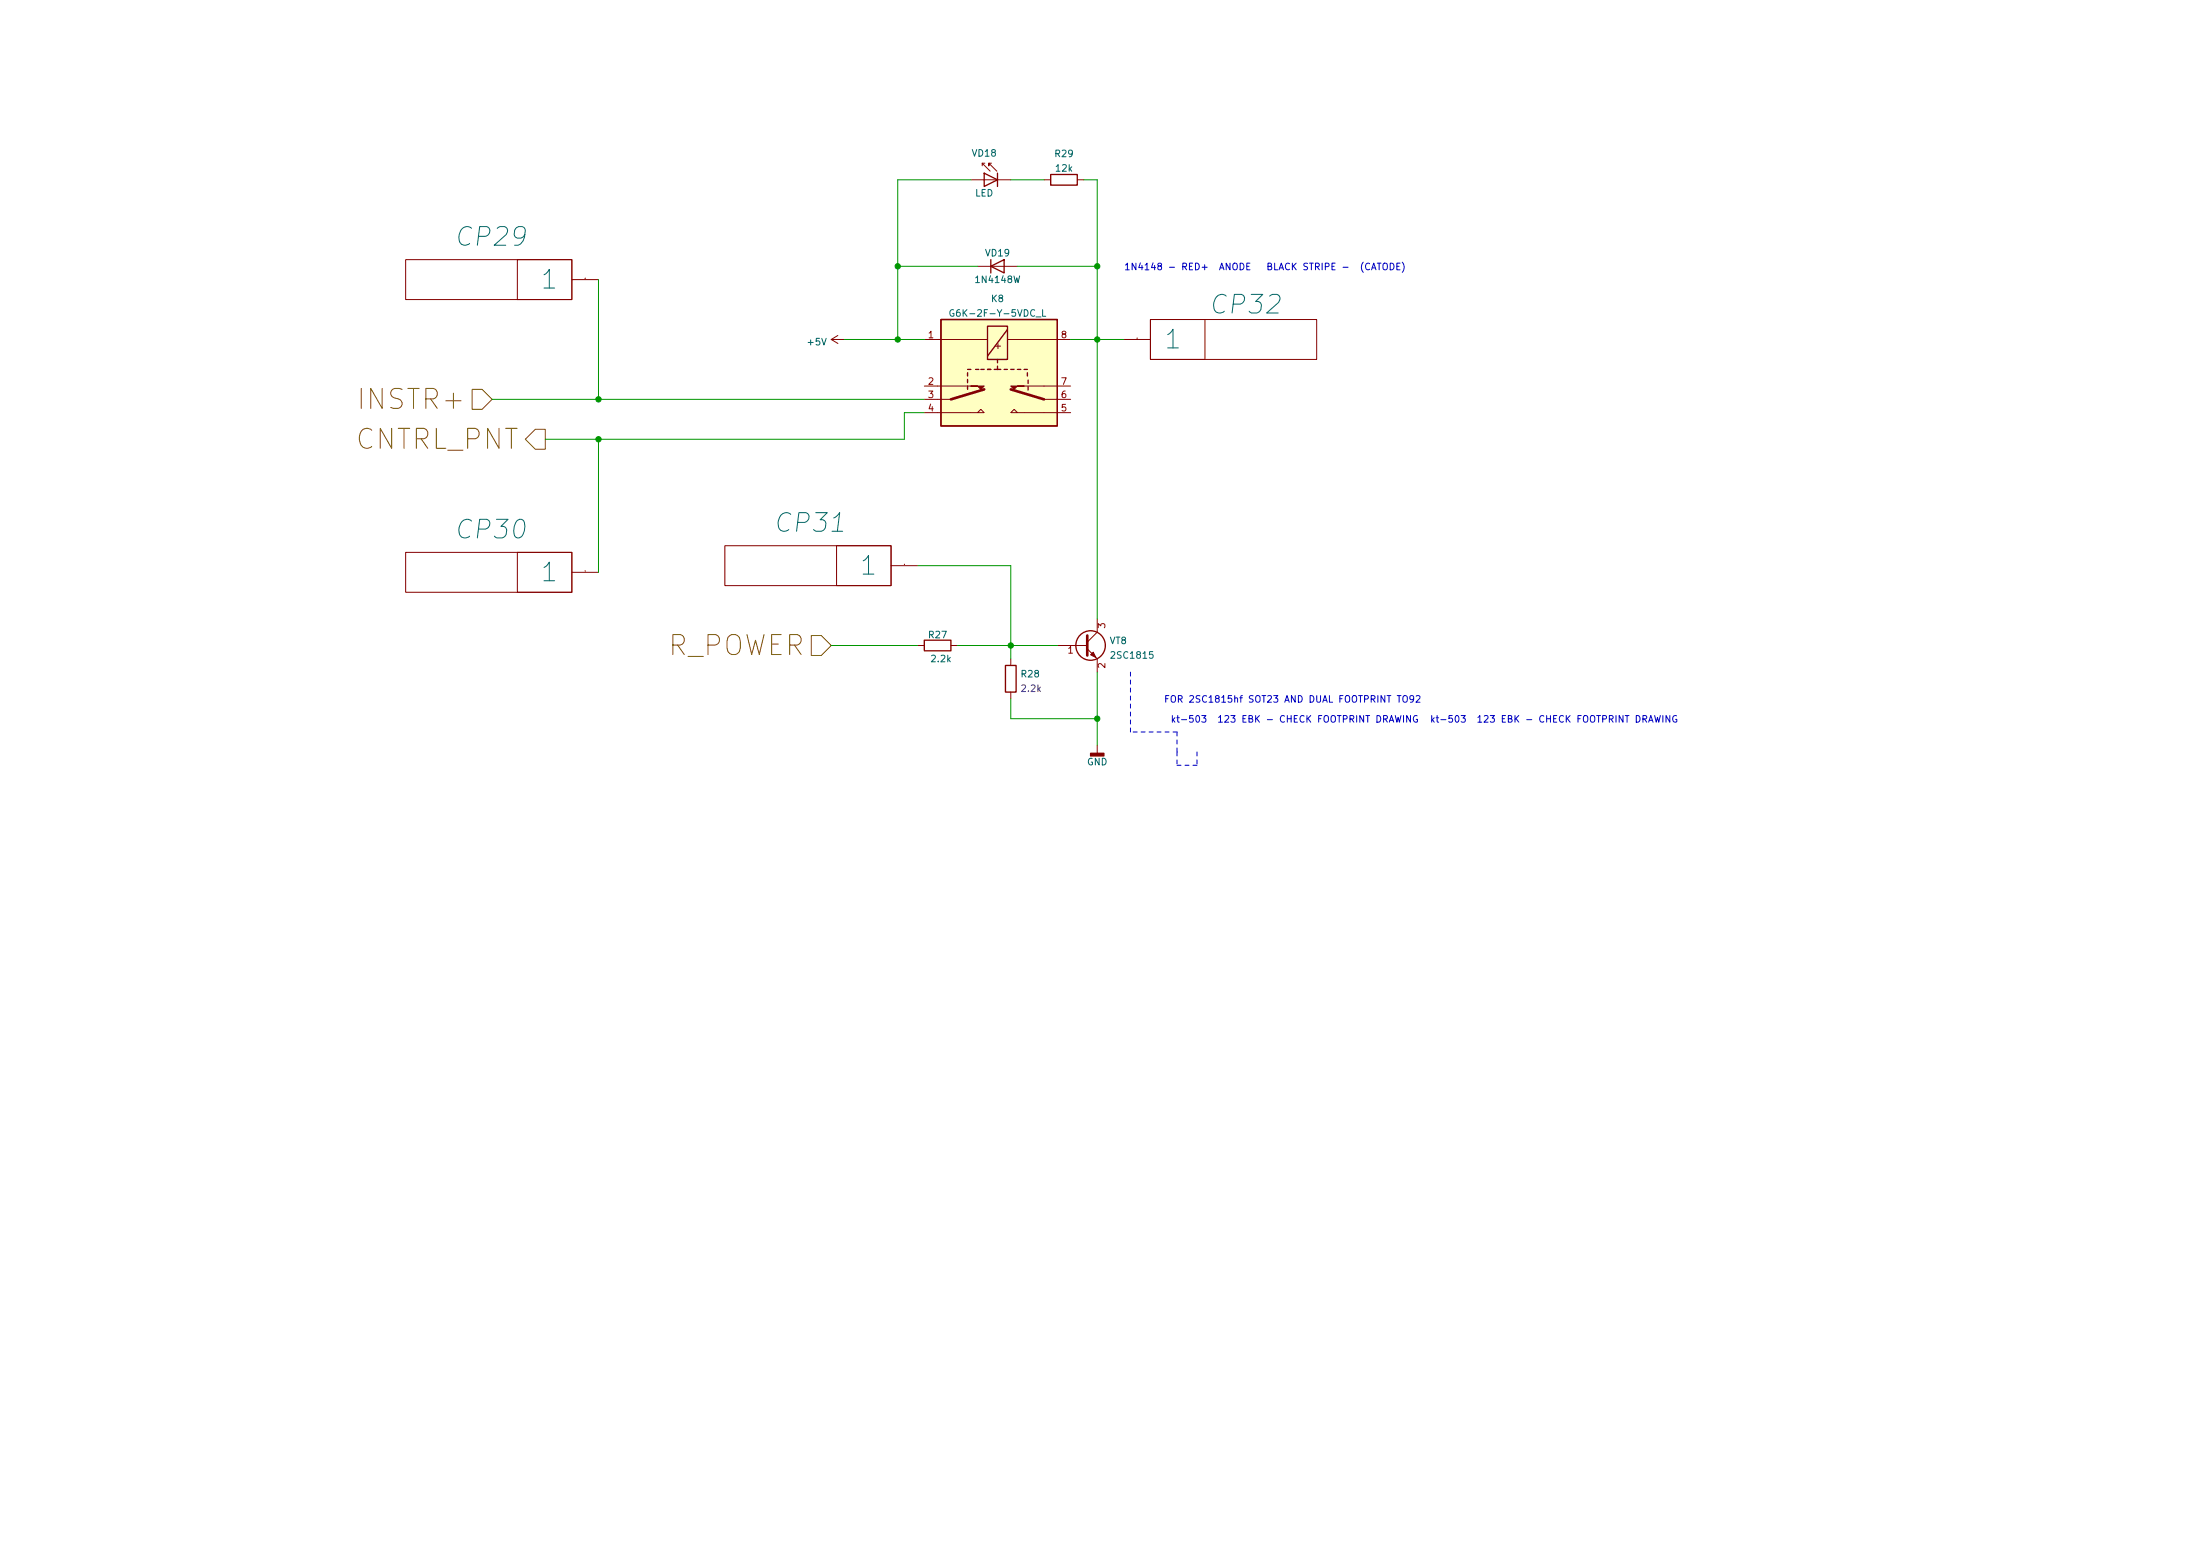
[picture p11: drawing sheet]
<svg xmlns="http://www.w3.org/2000/svg" width="420mm" height="297mm" viewBox="0 0 420 297" stroke-linecap="round" stroke-linejoin="round" font-family="sans-serif">
<g fill="none" stroke="#840000" stroke-width=".19">
<path d="M185.4 34.3h7.6M187.6 31.7v-.5l1.5 1.5M187.6 31.2h.5M189.4 31.2h-.6v.5v-.5l1.6 1.5M199.4 34.3h1.3M205.7 34.3h1.3M75.7 47h.1M77.5 49.6h31.7v7.6h-31.7zM98.8 49.6h10.4v7.6h-10.4zM109.2 53.4h5.1M186.7 50.8h7.6M253.2 58.5h.1"/>
<path d="M158.7 64.8h2.6M158.7 64.8l1.3 .8M160 64l-1.3 .8M176.5 78.8h11.5l-.7-.7-.6 .7M176.5 76.2h5.1M176.5 73.7h8.9M176.5 64.8h2.6M180.3 64.8h-1.2h9.5M192.4 64.8h12.1M194.3 78.8l-.6-.7-.7 .7h11.5M195.6 73.7h8.9M199.4 76.2h5.1"/>
<path d="M214.6 64.8h5.1M219.7 61h31.8v7.6h-31.8zM219.7 61h10.4v7.6h-10.4zM75.7 102.9h.1M77.5 105.4h31.7v7.7h-31.7zM98.8 105.4h10.4v7.7h-10.4zM109.2 109.3h5.1M136.7 101.6h.1M138.4 104.2h31.8v7.6h-31.8zM159.8 104.2h10.4v7.6h-10.4zM170.2 108h5.1M209.5 118.1v2.6l-1.9 1.9"/>
<path d="M175.3 123.2h1.2M181.6 123.2h1.3M193 125.8v1.2M193 132.1v1.3M201.9 123.2h5.6M207.6 123.9l1.9 1.9v2.5M209.5 142.3v1.5"/>
</g>
<path d="M111.8 53.1h.1M217.2 64.6h.1M111.8 109h.1M172.7 107.7h.1" fill="none" stroke="#a90000" stroke-width=".19"/>
<g fill="none" stroke="#840000" stroke-width=".25">
<path d="M188 33.1l2.5 1.2-2.5 1.3zM190.5 33.1v2.5M200.7 33.3h5v2h-5zM189.2 50.8l2.6-1.2v2.5zM189.2 49.6v2.5M179.7 61h22.2v20.3h-22.2zM184.8 71.2v.6M184.8 72.4v.7M184.8 73.7v.6M184.8 70.5h.6M186.3 70.5h.6M187.3 70.5h.7"/>
<path d="M188.6 62.3h3.8v6.3h-3.8zM188.6 70.5h.6M189.9 70.5h1.2M190.5 68.6v.7M190.5 69.9v.6M191.8 70.5h.6M192.4 62.9l-3.8 5.1M193 70.5h.7M194.3 70.5h.6M195.6 70.5h.6M196.2 71.2v.6M196.3 72.6v.6"/>
<path d="M196.3 73.8v.7M176.5 122.2h5.1v2h-5.1zM192 127h2.1v5.1h-2.1z"/>
<circle cx="208.3" cy="123.2" r="2.82"/>
</g>
<path d="M179.7 61h22.2v20.3h-22.2z" fill="#ffffc2" stroke="#ffffc2" stroke-width=".19"/>
<path d="M188 74.3l-6.4 1.9M193 74.3l6.4 1.9M207.6 121.3v3.8" fill="none" stroke="#840000" stroke-width=".51"/>
<g fill="#840000" stroke="#840000" stroke-width=".19">
<path d="M185.4 73.7h2.6l-.7 .6-.6-.6z"/>
<path d="M193 73.7h2.6h-1.3l-.6 .6z"/>
<path d="M208.3 125l.5-.5 .5 1z"/>
</g>
<path d="M182.1 59.2a.59 .59 0 0 0-.7 .5 .59 .59 0 0 0 .7 .6l.1-.5h-.3M199.1 59.1v1.3h.6M197.8 60.5h1" fill="none" stroke="#006464" stroke-width=".19"/>
<path d="M208.3 143.8h2.5v.5h-2.5z" fill="#840000" stroke="#840000" stroke-width=".25"/>
<path d="M90.2 74.3h1.9l1.9 1.9-1.9 1.9h-1.9zM102.2 82h1.9v3.8h-1.9l-1.9-1.9zM154.9 121.3h1.9l1.9 1.9-1.9 1.9h-1.9z" fill="none" stroke="#725600" stroke-width=".19"/>
<g fill="none" stroke="#0000c2" stroke-width=".19">
<path d="M260.4 50.1a1.46 1.46 0 0 0 0 1.9M261.6 50.4a.6 .6 0 0 0-.9 .4 .6 .6 0 0 0 .6 .7l.3-.1M261.9 51.5l.5-1.3 .4 1.3M262.1 51.1h.6M263 50.2h.8M263.4 50.2v1.3M264.2 50.4l.2-.2a.43 .43 0 0 1 .6 .5v.4a.42 .42 0 0 1-.5 .4 .42 .42 0 0 1-.4-.4zM265.5 50.2a.64 .64 0 0 1 .7 .7 .64 .64 0 0 1-.7 .6zM266.8 50.8h.4M267.4 50.2h-.6v1.3h.6M267.8 50.1a1.46 1.46 0 0 1 0 1.9M264.2 137.3l.6-.1 .2-.2-.1-.3-.7-.1v1.3"/>
<path d="M264.5 137.3l.5 .6M265.3 137.9l.4-1.3 .5 1.3M265.4 137.5h.6M266.5 136.6l.3 1.3 .2-.9 .3 .9 .3-1.3M266.8 132.8h.8M267.2 132.8v1.3M268 133l.2-.2a.43 .43 0 0 1 .6 .4v.4a.42 .42 0 0 1-.5 .5 .42 .42 0 0 1-.4-.5zM268 136.6v1.3M269.4 136.6v1.3l-.7-1.3v1.3M270 133.3l-.3 .3-.3-.1-.1-.2v-.4l.4-.1 .3 .2-.1 .8-.2 .2-.3 .1M270.5 132.9l.4-.1 .3 .3-.8 1h.8M270.6 136.7a.59 .59 0 0 0-.7 .5 .59 .59 0 0 0 .7 .6l.1-.5h-.2"/>
<path d="M313.8 137.3l.6-.1 .1-.2-.1-.3-.6-.1v1.3M314.1 137.3l.4 .6M314.9 137.9l.4-1.3 .4 1.3M315 137.5h.6M316 136.6l.3 1.3 .2-.9 .3 .9 .3-1.3M317.6 136.6v1.3M318.9 136.6v1.3l-.7-1.3v1.3M320.2 136.7a.59 .59 0 0 0-.8 .5 .59 .59 0 0 0 .8 .6v-.5h-.2"/>
</g>
<path d="M215.9 128.3v11.4M224.8 139.7h-8.9M224.8 139.7v3.8M224.8 146.1h3.8M224.8 143.5v2.6M228.6 143.5v2.6" fill="none" stroke="#0000c2" stroke-width=".19" stroke-dasharray=".8 .8"/>
<g fill="none" stroke="#009600" stroke-width=".19">
<path d="M185.4 34.3h-14v30.5M193 34.3h6.4M207 34.3h2.5v83.8M114.3 53.4v22.8M171.4 50.8h15.3M194.3 50.8h15.2M94 76.2h82.5M161.3 64.8h15.2M176.5 78.8h-3.8v5.1h-68.6M204.5 64.8h10.1M114.3 83.9v25.4M175.3 108h17.7v17.8"/>
<path d="M158.7 123.2h16.6M182.9 123.2h19M193 133.4v3.8h16.5M209.5 128.3v14"/>
</g>
<g fill="#009600" stroke="#009600" stroke-width=".19">
<circle cx="171.5" cy="50.8" r=".51"/>
<circle cx="209.6" cy="50.8" r=".51"/>
<circle cx="171.5" cy="64.8" r=".51"/>
<circle cx="114.3" cy="76.2" r=".51"/>
<circle cx="114.3" cy="83.9" r=".51"/>
<circle cx="193" cy="123.2" r=".51"/>
<circle cx="209.6" cy="64.8" r=".51"/>
<circle cx="209.6" cy="137.2" r=".51"/>
</g>
<g font-size="5.3" fill="#725600">
<text x="70" y="78.1">INSTR+</text>
<text x="67.6" y="85.8">CNTRL_PNT</text>
<text x="127" y="125.1">R_POWER</text>
</g>
<g font-size="5" fill="#006464">
<text x="87.9" y="47">CP29</text>
<text x="103.9" y="55.2">1</text>
<text x="232" y="59.9">CP32</text>
<text x="222.2" y="66.6">1</text>
<text x="148.8" y="101.6">CP31</text>
<text x="87.9" y="102.9">CP30</text>
<text x="103.9" y="111">1</text>
<text x="164.9" y="109.8">1</text>
</g>
<g font-size="1.8" fill="#006464">
<text x="185.7" y="29.9">VD18</text>
<text x="201.6" y="30">R29</text>
<text x="201.7" y="32.8">12k</text>
<text x="186.2" y="37.5">LED</text>
<text x="188.3" y="48.9">VD19</text>
<text x="186.6" y="54">1N4148W</text>
<text x="189.4" y="57.7">K8</text>
<text x="154.4" y="65.9">+5V</text>
<text x="182.8" y="60.4">G6K-2F-Y-5VDC_L</text>
<text x="177.4" y="121.8">R27</text>
<text x="212" y="123">VT8</text>
<text x="212.5" y="125.7">2SC1815</text>
<text x="178" y="126.4">2.2k</text>
<text x="195.1" y="129.3">R28</text>
<text x="207.6" y="146.1">GND</text>
</g>
<g font-size="1.8" fill="#0000c2">
<text x="214.6" y="51.6">1N4148 - RED+ ANODE</text>
<text x="235.9" y="51.6">BLACK STRIPE - (CATODE)</text>
<text x="222.2" y="134.1">FOR 2SC1815hf SOT23 AND DUAL FOOTPRINT TO92</text>
<text x="223.5" y="137.9">kt-503 123 EBK - CHECK FOOTPRINT DRAWING</text>
<text x="273" y="137.9">kt-503 123 EBK - CHECK FOOTPRINT DRAWING</text>
</g>
<g font-size="1.8" fill="#a90000">
<text x="177.3" y="64.6">1</text>
<text x="202.7" y="64.6">8</text>
<text x="177.3" y="73.4">2</text>
<text x="177.3" y="76">3</text>
<text x="202.7" y="76">6</text>
<text x="202.7" y="73.4">7</text>
<text x="177.3" y="78.5">4</text>
<text x="202.7" y="78.5">5</text>
<text x="211.1" y="119.9" transform="rotate(-90 211.1 119.9)">3</text>
<text x="204" y="124.8">1</text>
<text x="211.1" y="127.5" transform="rotate(-90 211.1 127.5)">2</text>
</g>
<text font-size="1.8" fill="#840000" x="191.1" y="66.6" transform="rotate(-90 191.1 66.6)">+</text>
<text font-size="1.8" fill="#840084" x="195.2" y="132.1">2.2k</text>
</svg>
